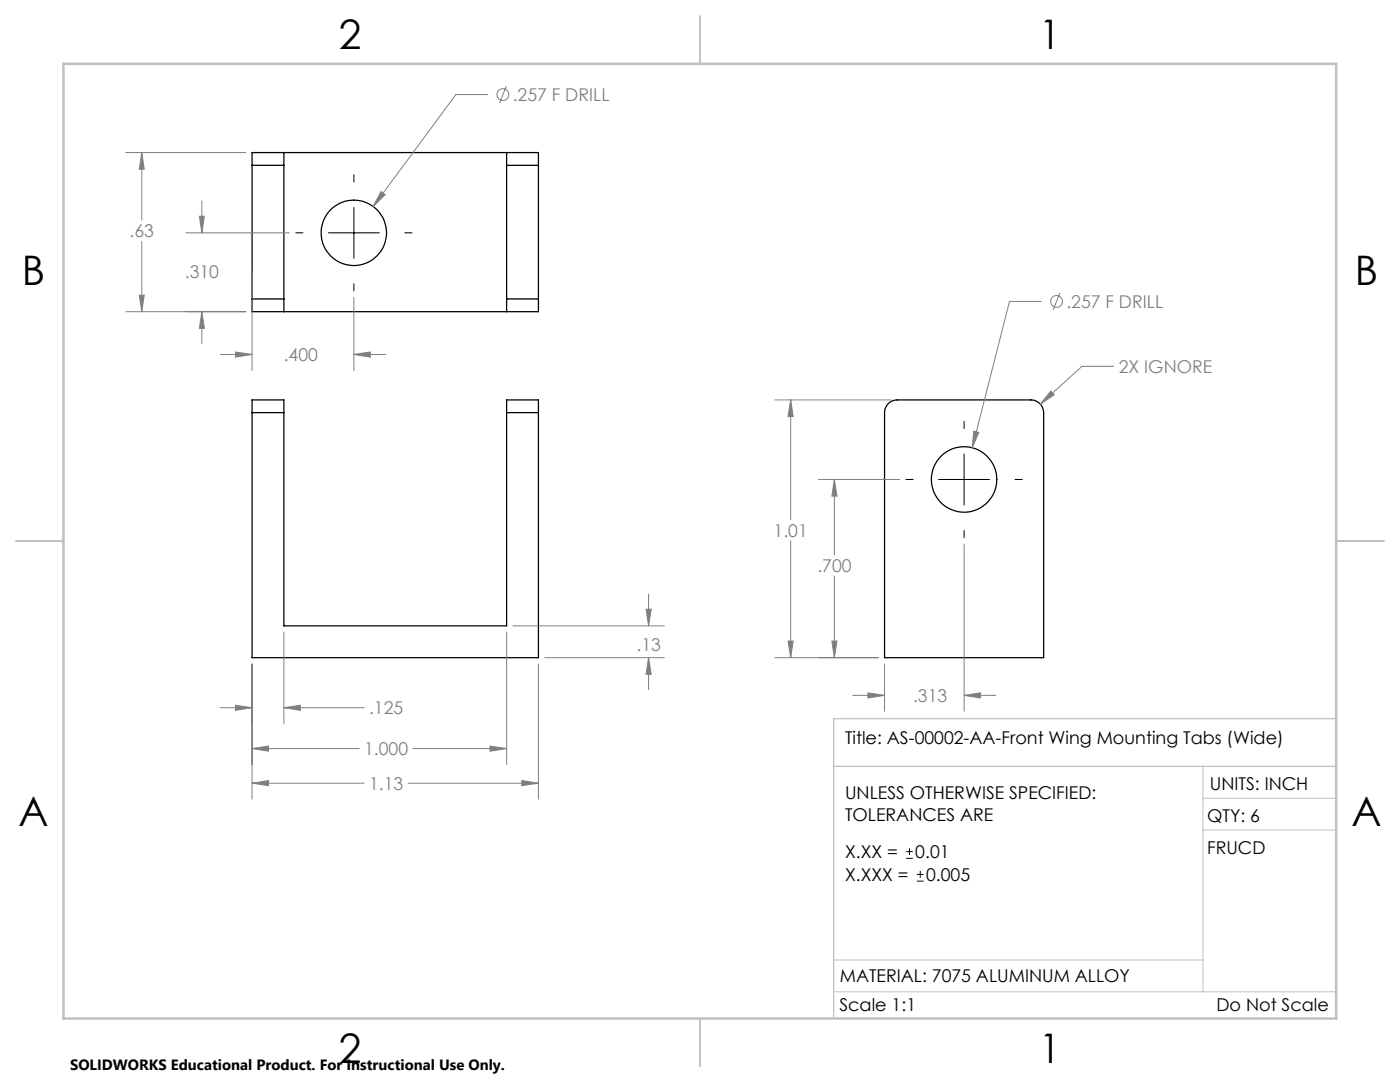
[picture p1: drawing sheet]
<svg xmlns="http://www.w3.org/2000/svg" width="279mm" height="216mm" viewBox="0 0 279 216" stroke-linecap="round" stroke-linejoin="round" font-family="sans-serif">
<g fill="none" stroke="#000" stroke-width=".25">
<path d="M50.3 33v-2.6h57.2v2.6M50.3 33v26.7M50.3 33h6.4M56.7 30.4v2.6M56.7 33v26.7M101.1 30.4v2.6M101.1 33v26.7M101.1 33h6.4M107.5 33v26.7M50.3 59.7v2.5h57.2v-2.5M50.3 59.7h6.4M56.7 59.7v2.5"/>
<path d="M101.1 59.7v2.5M101.1 59.7h6.4M50.3 82.3v-2.5h6.4v2.5M50.3 82.3v48.9h57.2v-48.9M50.3 82.3h6.4M56.7 82.3v42.6h44.4v-42.6M101.1 82.3v-2.5h6.4v2.5M101.1 82.3h6.4M177.3 80.5l1-.6 .8-.1h26.6a2.53 2.53 0 0 1 2.6 2.5v48.9h-31.8v-48.9l.1-.7z"/>
<circle cx="70.6" cy="46.5" r="6.5"/>
<circle cx="192.4" cy="95.7" r="6.5"/>
</g>
<g fill="none" stroke="#808080" stroke-width=".2">
<path d="M97.3 18.9h-6.3l-16.5 22.3M101 17.2l-1.3 3.4M25.1 30.4h23.9M28.3 30.4l.5 3.4h-1zM28.3 30.4v13.6M76 38.2l.9 .6-2.4 2.4zM27.8 58.9h1l-.5 3.3zM28.3 48.2v14M37.1 46.5h20.6M39.8 43.1h1l-.5 3.4zM40.3 40.1v6.4M50.3 54.1v19.8"/>
<path d="M70.6 59.3v14.6M211.5 58.5l-1.3 3.3M25.1 62.2h23.9M40.3 62.2l.5 3.3h-1zM40.3 62.2v6.3M44 70.7h6.3M47 70.2l3.3 .5-3.3 .6zM70.6 70.7l3.3-.5v1.1zM70.6 70.7h6.4M154.6 79.8h23.2M157.8 79.8l.5 3.3h-1zM157.8 79.8v23.9"/>
<path d="M207.8 60.1h-6.3l-7.5 29.3M209.7 78l.7 .8-2.8 1.8zM222.3 73.1h-6.4l-8.3 7.5M163.3 95.7h16.2M166.5 95.7l.5 3.3h-1zM166.5 95.7v15M194.3 86l1 .3-1.3 3.1zM129.4 118.5v6.4M157.8 107.9v23.3M166.5 114.9v16.3M192.4 108.5v33.4M50.3 132.5v27"/>
<path d="M56.7 126.2v18.2M101.1 126.2v26.3M102.4 124.9h30.2M107.5 132.5v27M108.7 131.2h23.9M128.9 121.6h1.1l-.6 3.3zM129.4 131.2l.6 3.3h-1.1zM129.4 131.2v6.4M154.6 131.2h20.7M157.3 127.9h1l-.5 3.3zM166 127.9h1l-.5 3.3zM170.2 138.7h6.3"/>
<path d="M173.2 138.3l3.3 .4-3.3 .6zM176.5 132.5v9.4M192.4 138.7l3.3-.4v1zM192.4 138.7h6.4M44 141.2h6.3M47 140.7l3.3 .5-3.3 .5zM50.3 156.3l3.3-.5v1zM50.3 149.4l3.3-.5v1zM50.3 156.3h22.4M50.3 149.4h21.4M56.7 141.2l3.2-.5v1zM56.7 141.2h16"/>
<path d="M81.5 156.3h26M82.4 149.4h18.7M97.8 148.9l3.3 .5-3.3 .5zM104.1 155.8l3.4 .5-3.4 .5z"/>
<circle cx="100.4" cy="18.9" r="1.18"/>
<circle cx="210.8" cy="60.1" r="1.18"/>
</g>
<g fill="none" stroke="#000" stroke-width=".2">
<path d="M70.6 34.9v1.4M59 46.5h1.5M65.5 46.5h10.2M70.6 41.4v10.1M70.6 56.6v1.5M80.8 46.5h1.4M180.8 95.7h1.4M187.3 95.7h10.2M192.4 84.1v1.4M192.4 90.6v10.2M202.6 95.7h1.4M192.4 105.8v1.5"/>
<path d="M180.8 171.3h1.4M180.8 169.9h1.4M181.5 169.3v1.3M183 175.8h1.3M183 174.5h1.3M183.7 173.8v1.4"/>
</g>
<path d="M240.1 152.9v45M240.1 159.3h26.6M240.1 165.6h26.6M166.4 197.9h100.3M166.4 191.6h73.7" fill="none" stroke="#c0c0c0" stroke-width=".2"/>
<path d="M139.7 3.2v9.5M3.1 107.9h9.6M266.7 107.9h9.5M166.4 152.9h100.3M266.7 143.4h-100.3v59.8M139.7 203.2v9.6" fill="none" stroke="#c0c0c0" stroke-width=".25"/>
<path d="M12.7 12.7h254v190.5h-254z" fill="none" stroke="#c0c0c0" stroke-width=".5"/>
<path d="M104.1 155.8l3.4 .5-3.4 .5zM50.3 156.3l3.3-.5v1zM128.9 121.6h1.1l-.6 3.3zM129.4 131.2l.6 3.3h-1.1zM47 140.7l3.3 .5-3.3 .5zM56.7 141.2l3.2-.5v1zM50.3 149.4l3.3-.5v1zM97.8 148.9l3.3 .5-3.3 .5zM28.3 30.4l.5 3.4h-1zM27.8 58.9h1l-.5 3.3zM39.8 43.1h1l-.5 3.4zM40.3 62.2l.5 3.3h-1zM70.6 70.7l3.3-.5v1.1zM47 70.2l3.3 .5-3.3 .6zM76 38.2l-1.5 3 2.4-2.4zM157.8 79.8l.5 3.3h-1zM157.3 127.9h1l-.5 3.3zM166.5 95.7l.5 3.3h-1zM166 127.9h1l-.5 3.3zM192.4 138.7l3.3-.4v1zM173.2 138.3l3.3 .4-3.3 .6zM194.3 86l-.3 3.4 1.3-3.1zM209.7 78l-2.1 2.6 2.8-1.8z" fill="#808080"/>
<g font-size="8.1">
<text x="67.6" y="9.7">2</text>
<text x="207.3" y="9.7">1</text>
<text x="4.4" y="57">B</text>
<text x="270.4" y="57">B</text>
<text x="3.7" y="164.9">A</text>
<text x="269.7" y="164.9">A</text>
<text x="67.6" y="212.2">2</text>
<text x="207.3" y="212.2">1</text>
</g>
<g font-size="3.5" fill="#808080">
<text x="102.3" y="20.2">.257 F DRILL</text>
<text x="25.9" y="47.4">.63</text>
<text x="36.9" y="55.4">.310</text>
<text x="212.8" y="61.5">.257 F DRILL</text>
<text x="56.6" y="72.1">.400</text>
<text x="223.3" y="74.4">2X IGNORE</text>
<text x="154.4" y="107.1">1.01</text>
<text x="163.1" y="114.1">.700</text>
<text x="127" y="129.8">.13</text>
<text x="73.7" y="142.6">.125</text>
<text x="182.2" y="140.1">.313</text>
<text x="72.7" y="150.7">1.000</text>
<text x="73.7" y="157.6">1.13</text>
</g>
<g font-size="3.5">
<text x="168.6" y="148.4">Title: AS-00002-AA-Front Wing Mounting Tabs (Wide)</text>
<text x="168.6" y="159.3">UNLESS OTHERWISE SPECIFIED:</text>
<text x="241.5" y="157.6">UNITS: INCH</text>
<text x="168.6" y="163.9">TOLERANCES ARE</text>
<text x="240.9" y="164.1">QTY: 6</text>
<text x="168.6" y="171.2">X.XX =</text>
<text x="182.7" y="171.2">0.01</text>
<text x="240.9" y="170.5">FRUCD</text>
<text x="168.6" y="175.8">X.XXX =</text>
<text x="184.8" y="175.8">0.005</text>
<text x="167.6" y="196">MATERIAL: 7075 ALUMINUM ALLOY</text>
<text x="167.5" y="201.8">Scale 1:1</text>
<text x="242.8" y="201.8">Do Not Scale</text>
</g>
<text font-size="3" x="14" y="213.5">SOLIDWORKS Educational Product. For Instructional Use Only.</text>
</svg>
